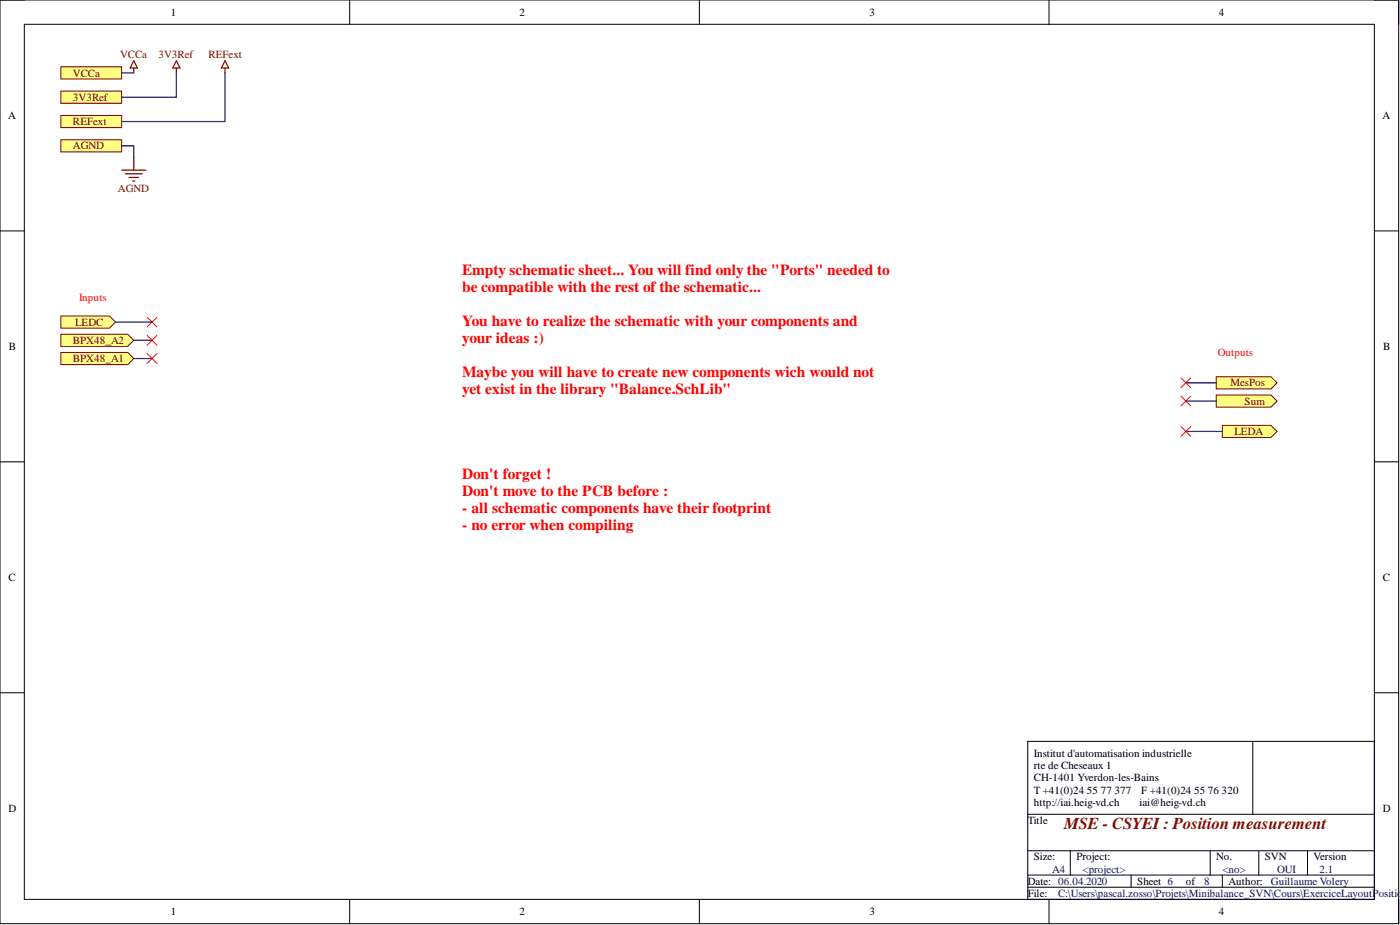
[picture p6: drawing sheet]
<svg xmlns="http://www.w3.org/2000/svg" width="292mm" height="193mm" viewBox="0 0 292 193" stroke-linecap="round" stroke-linejoin="round" font-family="sans-serif">
<g fill="none" stroke="#000" stroke-width=".21">
<path d="M0 0h291.8v192.7h-291.8zM0 0h5.1M73 0v5.1M145.9 0v5.1M218.9 0v5.1M286.8 0h5v5.1M5.1 5.1h281.7v182.5h-281.7zM0 48.2h5.1M286.8 48.2h5M0 96.3h5.1M286.8 96.3h5M0 144.5h5.1"/>
<path d="M214.4 154.7h72.4v32.9h-72.4zM261.4 154.7v15.2M286.8 144.5h5M214.4 169.9h72.4M214.4 177.5h72.4M223.3 177.5v5.1M252.5 177.5v5.1M262.6 177.5v5.1M272.8 177.5v5.1M73 187.6v5.1M145.9 187.6v5.1M214.4 185.1h72.4"/>
<path d="M214.4 182.6h72.4M218.9 187.6v5.1M236 182.6v2.5M255 182.6v2.5M291.8 187.6v5.1"/>
</g>
<path d="M12.7 29.2h12.7v2.5h-12.7z" fill-rule="evenodd" fill="#ffff80"/>
<path d="M12.7 29.2h12.7v2.5h-12.7z" fill="none" stroke="#800000" stroke-width=".21"/>
<path d="M12.7 65.9h10.1l1.3 1.3-1.3 1.3h-10.1z" fill-rule="evenodd" fill="#ffff80"/>
<path d="M12.7 65.9h10.1l1.3 1.3-1.3 1.3h-10.1z" fill="none" stroke="#800000" stroke-width=".21"/>
<path d="M12.7 73.5h13.9l1.3 1.3-1.3 1.3h-13.9z" fill-rule="evenodd" fill="#ffff80"/>
<path d="M12.7 73.5h13.9l1.3 1.3-1.3 1.3h-13.9z" fill="none" stroke="#800000" stroke-width=".21"/>
<path d="M12.7 69.7h13.9l1.3 1.3-1.3 1.3h-13.9z" fill-rule="evenodd" fill="#ffff80"/>
<path d="M12.7 69.7h13.9l1.3 1.3-1.3 1.3h-13.9z" fill="none" stroke="#800000" stroke-width=".21"/>
<path d="M30.7 66.2l2 2M30.7 70l2 2M30.7 73.8l2 2M32.7 66.2l-2 2M32.7 70l-2 2M32.7 73.8l-2 2" fill="none" stroke="#f00" stroke-width=".21"/>
<path d="M96.4 54.5h90.1v60.9h-90.1z" fill-rule="evenodd" fill="#fff"/>
<path d="M96.4 54.5h90.1v60.9h-90.1z" fill="none" stroke="#fff" stroke-width=".21"/>
<path d="M27.9 12.7l.8 1.5h-1.5zM27.9 14.2v1M36.8 12.7l.8 1.5h-1.6zM36.8 14.2v1M46.9 12.7l.8 1.5h-1.5zM46.9 14.2v1" fill="none" stroke="#800000" stroke-width=".25"/>
<path d="M12.7 19h12.7v2.5h-12.7z" fill-rule="evenodd" fill="#ffff80"/>
<path d="M12.7 19h12.7v2.5h-12.7z" fill="none" stroke="#800000" stroke-width=".21"/>
<path d="M12.7 24.1h12.7v2.5h-12.7z" fill-rule="evenodd" fill="#ffff80"/>
<path d="M12.7 24.1h12.7v2.5h-12.7z" fill="none" stroke="#800000" stroke-width=".21"/>
<path d="M12.7 13.9h12.7v2.6h-12.7z" fill-rule="evenodd" fill="#ffff80"/>
<path d="M12.7 13.9h12.7v2.6h-12.7z" fill="none" stroke="#800000" stroke-width=".21"/>
<path d="M25.4 35.5h5.1M26.1 36.3h3.6M26.9 37h2M27.7 37.8h.5M27.9 33v2.5" fill="none" stroke="#800000" stroke-width=".25"/>
<path d="M253.8 78.6h11.4l1.3 1.3-1.3 1.2h-11.4z" fill-rule="evenodd" fill="#ffff80"/>
<path d="M253.8 78.6h11.4l1.3 1.3-1.3 1.2h-11.4z" fill="none" stroke="#800000" stroke-width=".21"/>
<path d="M253.8 82.4h11.4l1.3 1.3-1.3 1.2h-11.4z" fill-rule="evenodd" fill="#ffff80"/>
<path d="M253.8 82.4h11.4l1.3 1.3-1.3 1.2h-11.4z" fill="none" stroke="#800000" stroke-width=".21"/>
<path d="M255 88.7h10.2l1.3 1.3-1.3 1.3h-10.2z" fill-rule="evenodd" fill="#ffff80"/>
<path d="M255 88.7h10.2l1.3 1.3-1.3 1.3h-10.2z" fill="none" stroke="#800000" stroke-width=".21"/>
<path d="M246.4 78.9l2 2M248.4 78.9l-2 2M246.4 82.7l2 2M246.4 89l2 2M248.4 82.7l-2 2M248.4 89l-2 2" fill="none" stroke="#f00" stroke-width=".21"/>
<path d="M25.4 15.2h2.5M36.8 15.2v5.1h-11.4M46.9 15.2v10.2h-21.5M25.4 30.4h2.5v2.6M24.1 67.2h7.6M27.9 71h3.8M27.9 74.8h3.8M247.4 79.9h6.4M247.4 83.7h6.4M247.4 90h7.6" fill="none" stroke="#000080" stroke-width=".25"/>
<text font-size="3.5" fill="#800000" x="222" y="172.9">MSE - CSYEI : Position measurement</text>
<g font-size="3.2" fill="#f00">
<text x="96.4" y="57.4">Empty schematic sheet... You will find only the &quot;Ports&quot; needed to</text>
<text x="96.4" y="60.9">be compatible with the rest of the schematic...</text>
<text x="96.4" y="68">You have to realize the schematic with your components and</text>
<text x="96.4" y="71.6">your ideas :)</text>
<text x="96.4" y="78.7">Maybe you will have to create new components wich would not</text>
<text x="96.4" y="82.2">yet exist in the library &quot;Balance.SchLib&quot;</text>
<text x="96.4" y="100">Don't forget !</text>
<text x="96.4" y="103.5">Don't move to the PCB before :</text>
<text x="96.4" y="107.1">- all schematic components have their footprint</text>
<text x="96.4" y="110.6">- no error when compiling</text>
</g>
<g font-size="2.3">
<text x="35.6" y="3.3">1</text>
<text x="108.4" y="3.3">2</text>
<text x="181.4" y="3.3">3</text>
<text x="254.3" y="3.3">4</text>
<text x="1.7" y="24.8">A</text>
<text x="288.4" y="24.8">A</text>
<text x="1.9" y="73">B</text>
<text x="288.6" y="73">B</text>
<text x="1.8" y="121.2">C</text>
<text x="288.5" y="121.2">C</text>
<text x="215.7" y="158">Institut d'automatisation industrielle</text>
<text x="215.7" y="160.5">rte de Cheseaux 1</text>
<text x="215.7" y="163">CH-1401 Yverdon-les-Bains</text>
<text x="215.7" y="165.6">T +41(0)24</text>
<text x="226.8" y="165.6">55</text>
<text x="229.7" y="165.6">77</text>
<text x="232.5" y="165.6">377</text>
<text x="238.1" y="165.6">F +41(0)24</text>
<text x="249.1" y="165.6">55</text>
<text x="252" y="165.6">76</text>
<text x="254.9" y="165.6">320</text>
<text x="1.8" y="169.4">D</text>
<text x="214.4" y="171.9">Title</text>
<text x="215.7" y="168.1">http://iai.heig-vd.ch</text>
<text x="237.7" y="168.1">iai@heig-vd.ch</text>
<text x="288.5" y="169.4">D</text>
<text x="215.7" y="179.5">Size:</text>
<text x="224.6" y="179.5">Project:</text>
<text x="253.8" y="179.5">No.</text>
<text x="263.9" y="179.5">SVN</text>
<text x="274.1" y="179.5">Version</text>
<text x="214.4" y="184.6">Date: 06.04.2020</text>
<text x="237.3" y="184.6">Sheet 6</text>
<text x="247.4" y="184.6">of</text>
<text x="256.3" y="184.6">Author:</text>
<text x="35.6" y="190.9">1</text>
<text x="108.4" y="190.9">2</text>
<text x="181.4" y="190.9">3</text>
<text x="214.4" y="187.1">File:</text>
<text x="254.3" y="190.9">4</text>
</g>
<g font-size="2.3" fill="#800000">
<text x="15.2" y="16">VCCa</text>
<text x="25" y="12.2">VCCa</text>
<text x="33.1" y="12.2">3V3Ref</text>
<text x="43.5" y="12.2">REFext</text>
<text x="15.2" y="21">3V3Ref</text>
<text x="15.2" y="26.1">REFext</text>
<text x="15.2" y="31.2">AGND</text>
<text x="24.6" y="40.1">AGND</text>
<text x="15.2" y="71.8">BPX48_A2</text>
<text x="15.6" y="67.9">LEDC</text>
<text x="15.2" y="75.6">BPX48_A1</text>
<text x="256.7" y="80.6">MesPos</text>
<text x="259.7" y="84.4">Sum</text>
<text x="257.6" y="90.8">LEDA</text>
</g>
<g font-size="2.3" fill="#f00">
<text x="16.5" y="62.9">Inputs</text>
<text x="254.1" y="74.3">Outputs</text>
</g>
<g font-size="2.3" fill="#000080">
<text x="219.5" y="182">A4</text>
<text x="225.8" y="182">&lt;project&gt;</text>
<text x="251.2" y="184.6">8</text>
<text x="255" y="182">&lt;no&gt;</text>
<text x="265.2" y="184.6">Guillaume Volery</text>
<text x="266.5" y="182">OUI</text>
<text x="275.3" y="182">2.1</text>
<text x="220.8" y="187.1">C:\Users\pascal.zosso\Projets\Minibalance_SVN\Cours\ExerciceLayoutPosition</text>
</g>
</svg>
